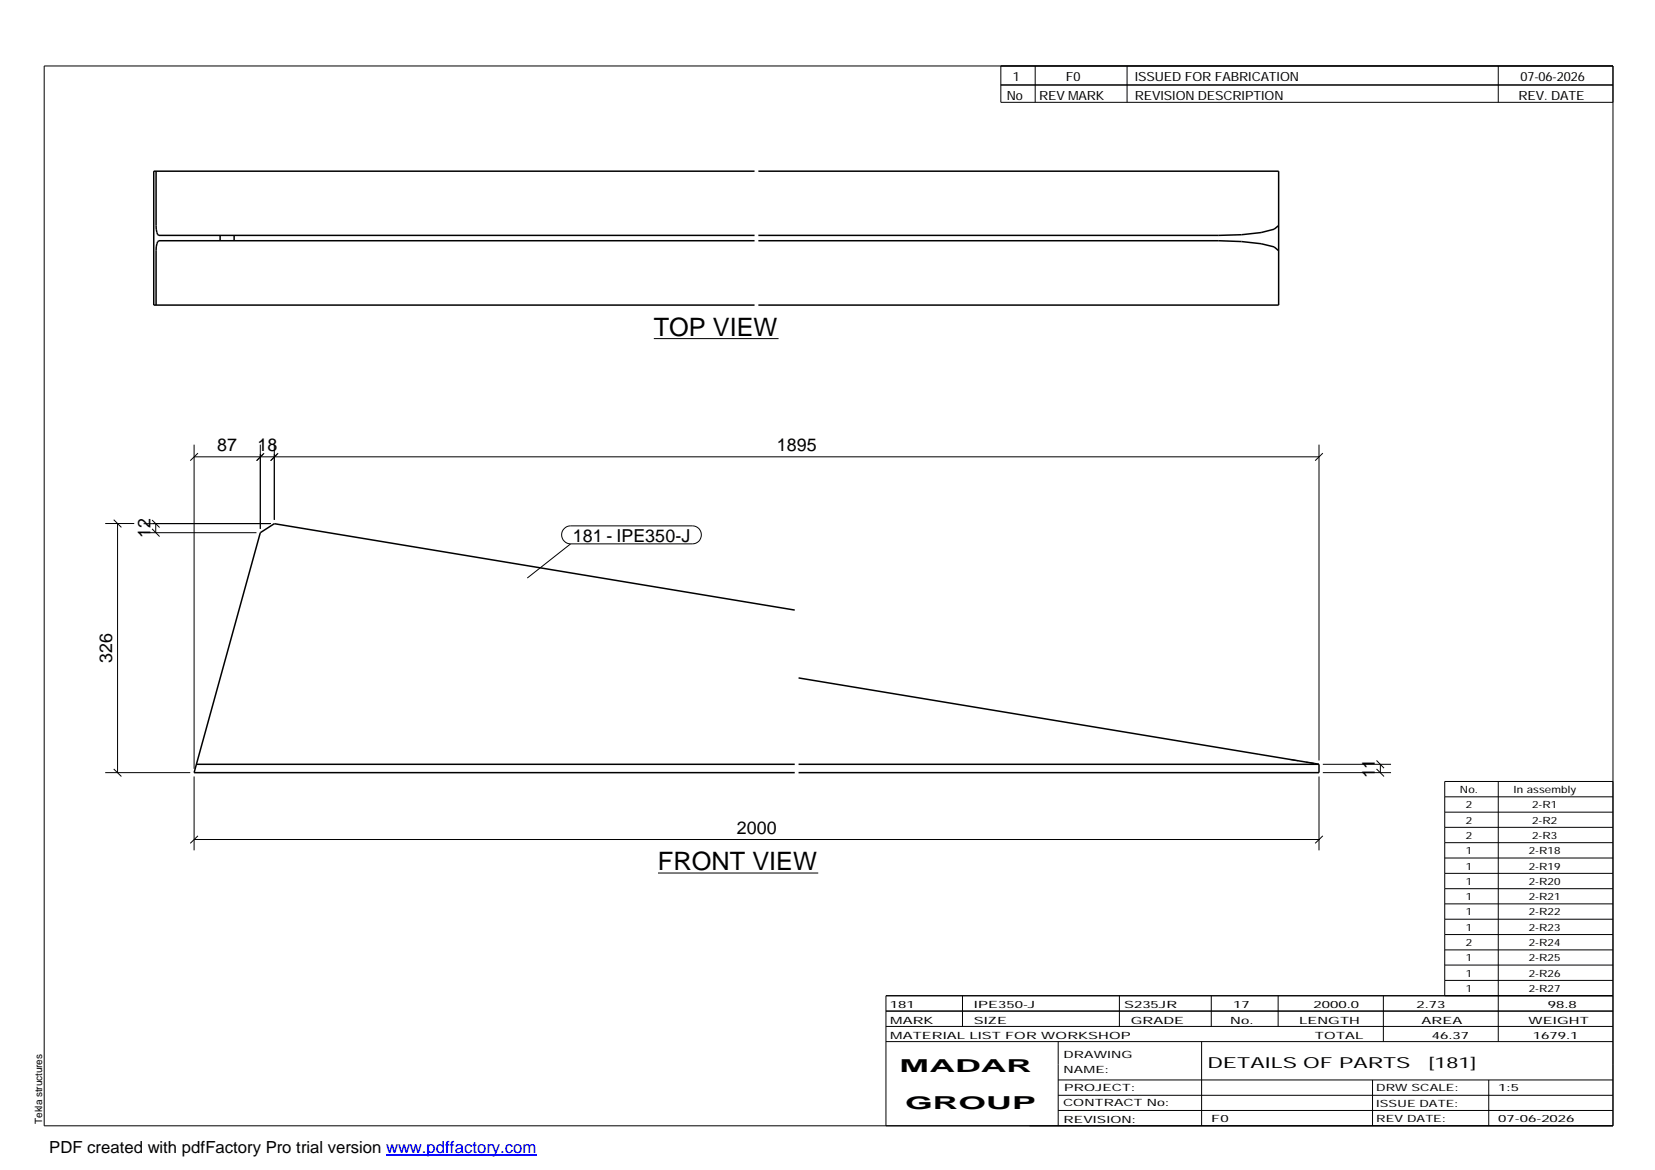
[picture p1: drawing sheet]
<svg xmlns="http://www.w3.org/2000/svg" width="420mm" height="297mm" viewBox="0 0 420 297" stroke-linecap="round" stroke-linejoin="round" font-family="sans-serif">
<g fill="none" stroke="#000" stroke-width=".38">
<path d="M39.6 43.5v13.8a2.73 2.73 0 0 0 .7 2.5h151.3M55.9 59.8v1.3M59.4 59.8v1.3M191.6 43.5h-152.6v34h152.6M192.5 43.5h132.1v34h-132.1M324.6 57.3l-1.1 .9-3.3 .8-5 .6-5.8 .2h-116.9M191.6 61.1h-151.3a2.92 2.92 0 0 0-.7 2.6v13.8M192.5 61.1h116.9l5.8 .2 5 .6 3.3 .8 1.1 1M201.8 154.9l-132.2-21.9-3.5 2.2-16.8 61h152.5M202.7 172.1l132.2 21.9M49.9 194h151.9M202.7 194h132.2"/>
<path d="M334.9 194v2.2h-132.2"/>
</g>
<path d="M333.7 193.8l-8.2-1.3" fill="none" stroke="#000" stroke-width=".25" stroke-dasharray="2.1 2.1" stroke-linecap="butt"/>
<g fill="none" stroke="#000" stroke-width=".25">
<path d="M11.2 16.7h398.3v269.1h-398.3zM254.1 16.7v9.3h155.4M262.8 16.7v9.3M286.1 16.7v9.3M380.4 16.7v9.3M254.1 21.6h155.4M166 86h31.7M49.3 112.9v82.3M49.3 116h285.6M50.2 115l-1.9 2M66.1 112.9v21.4M67.1 115l-1.9 2"/>
<path d="M69.6 112.9v19.1M70.6 115l-1.9 2M334.9 112.9v80.2M335.8 115l-1.9 2M26.7 132.9h7.4M28.9 131.9l1.9 2M29.8 132.9v63.3M36.4 135.2h28.7M36.4 133h32.3M38.6 134.3l1.9 1.9M38.6 132l1.9 1.9M38.8 132.9h30"/>
<path d="M39.5 133v2.2M143.3 134.2l.7-.5 .9-.2h30.9a2.29 2.29 0 0 1 2.3 2.3 2.29 2.29 0 0 1-2.3 2.3h-30.9a2.28 2.28 0 0 1-2.1-1.4 2.28 2.28 0 0 1 .5-2.5zM144.9 138.1l-11 8.7M26.7 196.2h21.6M28.9 195.2l1.9 1.9M49.3 197.1v18.8M334.9 197.1v18.8M335.8 196.2h17.3M335.8 194h17.3M349.5 195.2l1.9 1.9M349.5 193.1l1.9 1.9M350.4 194v2.2"/>
<path d="M380.4 198.4v66M409.5 198.4h-42.7v54.4M49.3 213.1h285.6M50.2 212.2l-1.9 1.9M335.8 212.2l-1.9 1.9M366.8 202.3h42.7M366.8 206.2h42.7M366.8 210h42.7M366.8 213.9h42.7M366.8 217.8h42.7M167 221.6h40.7M366.8 221.7h42.7"/>
<path d="M366.8 225.6h42.7M366.8 229.5h42.7M366.8 233.4h42.7M366.8 237.3h42.7M224.9 256.7h184.6M244.3 252.8v7.8M284.2 252.8v7.8M307.5 252.8v7.8M324.5 252.8v7.8M351.2 252.8v11.6M366.8 241.2h42.7M366.8 245h42.7"/>
<path d="M366.8 248.9h42.7M409.5 252.8h-184.6v33M224.9 264.4h184.6M224.9 260.6h184.6M268.6 264.4v21.4M268.6 274.2h140.9M268.6 278.1h140.9M305.1 264.4v21.4M348.4 274.2v11.6M378 274.2v11.6M268.6 281.9h140.9"/>
</g>
<path d="M98 293.3h38.2" fill="none" stroke="#00f" stroke-width=".3"/>
<g font-size="6.4">
<text x="166" y="85.2">TOP VIEW</text>
<text x="167" y="220.9">FRONT VIEW</text>
</g>
<g font-size="4.5">
<text x="55.2" y="114.6">87</text>
<text x="65.4" y="114.6">18</text>
<text x="197.2" y="114.6">1895</text>
<text x="38.2" y="136.6" transform="rotate(-90 38.2 136.6)">12</text>
<text x="145.5" y="137.5">181 - IPE350-J</text>
<text x="28.5" y="168.3" transform="rotate(-90 28.5 168.3)">326</text>
<text x="349" y="197.6" transform="rotate(-90 349 197.6)">11</text>
<text x="187" y="211.7">2000</text>
<text x="228.4" y="272.3">MADAR</text>
<text x="229.8" y="281.6">GROUP</text>
</g>
<text font-size="4.2" x="12.5" y="292.7">PDF created with pdfFactory Pro trial version www.pdffactory.com</text>
<g font-size="3.9">
<text x="306.5" y="271.3">DETAILS OF PARTS</text>
<text x="362.7" y="271.3">[181]</text>
</g>
<g font-size="3.2">
<text x="257.1" y="20.5">1</text>
<text x="270.6" y="20.5">F0</text>
<text x="288.1" y="20.5">ISSUED FOR FABRICATION</text>
<text x="386" y="20.5">07-06-2026</text>
<text x="255.6" y="25.5">No</text>
<text x="263.8" y="25.5">REV MARK</text>
<text x="288.1" y="25.5">REVISION DESCRIPTION</text>
<text x="385.5" y="25.5">REV. DATE</text>
</g>
<g font-size="2.5">
<text x="370.6" y="201.3">No.</text>
<text x="384.3" y="201.3">In assembly</text>
<text x="372.1" y="205.2">2</text>
<text x="372.1" y="209.1">2</text>
<text x="389" y="205.2">2-R1</text>
<text x="389" y="209.1">2-R2</text>
<text x="372.1" y="213">2</text>
<text x="389" y="213">2-R3</text>
<text x="372.1" y="216.9">1</text>
<text x="372.1" y="220.8">1</text>
<text x="388.1" y="216.9">2-R18</text>
<text x="388.1" y="220.8">2-R19</text>
<text x="372.1" y="224.6">1</text>
<text x="388.1" y="224.6">2-R20</text>
<text x="372.1" y="228.5">1</text>
<text x="372.1" y="232.4">1</text>
<text x="388.1" y="228.5">2-R21</text>
<text x="388.1" y="232.4">2-R22</text>
<text x="372.1" y="236.3">1</text>
<text x="388.1" y="236.3">2-R23</text>
<text x="372.1" y="240.2">2</text>
<text x="372.1" y="244.1">1</text>
<text x="388.1" y="240.2">2-R24</text>
<text x="388.1" y="244.1">2-R25</text>
<text x="372.1" y="247.9">1</text>
<text x="372.1" y="251.8">1</text>
<text x="388.1" y="247.9">2-R26</text>
<text x="388.1" y="251.8">2-R27</text>
<text x="225.9" y="255.9">181</text>
<text x="247.3" y="255.9">IPE350-J</text>
<text x="285.4" y="255.9">S235JR</text>
<text x="313.1" y="255.9">17</text>
<text x="333.5" y="255.9">2000.0</text>
<text x="359.6" y="255.9">2.73</text>
<text x="392.9" y="255.9">98.8</text>
<text x="226" y="263.7">MATERIAL LIST FOR WORKSHOP</text>
<text x="226" y="259.9">MARK</text>
<text x="247.2" y="259.9">SIZE</text>
<text x="287.1" y="259.9">GRADE</text>
<text x="312.3" y="259.9">No.</text>
<text x="329.8" y="259.9">LENGTH</text>
<text x="333.8" y="263.7">TOTAL</text>
<text x="360.9" y="259.9">AREA</text>
<text x="363.5" y="263.7">46.37</text>
<text x="388.1" y="259.9">WEIGHT</text>
<text x="389.2" y="263.7">1679.1</text>
<text x="270" y="268.5">DRAWING</text>
<text x="270" y="272.5">NAME:</text>
<text x="269.9" y="280.9">CONTRACT No:</text>
<text x="270.2" y="277">PROJECT:</text>
<text x="349.4" y="277.1">DRW SCALE:</text>
<text x="349.4" y="281">ISSUE DATE:</text>
<text x="380.4" y="277.1">1:5</text>
<text x="10.7" y="285.4" transform="rotate(-90 10.7 285.4)">Tekla structures</text>
<text x="270" y="285">REVISION:</text>
<text x="307.5" y="284.8">F0</text>
<text x="349.4" y="284.8">REV DATE:</text>
<text x="380.4" y="284.8">07-06-2026</text>
</g>
</svg>
